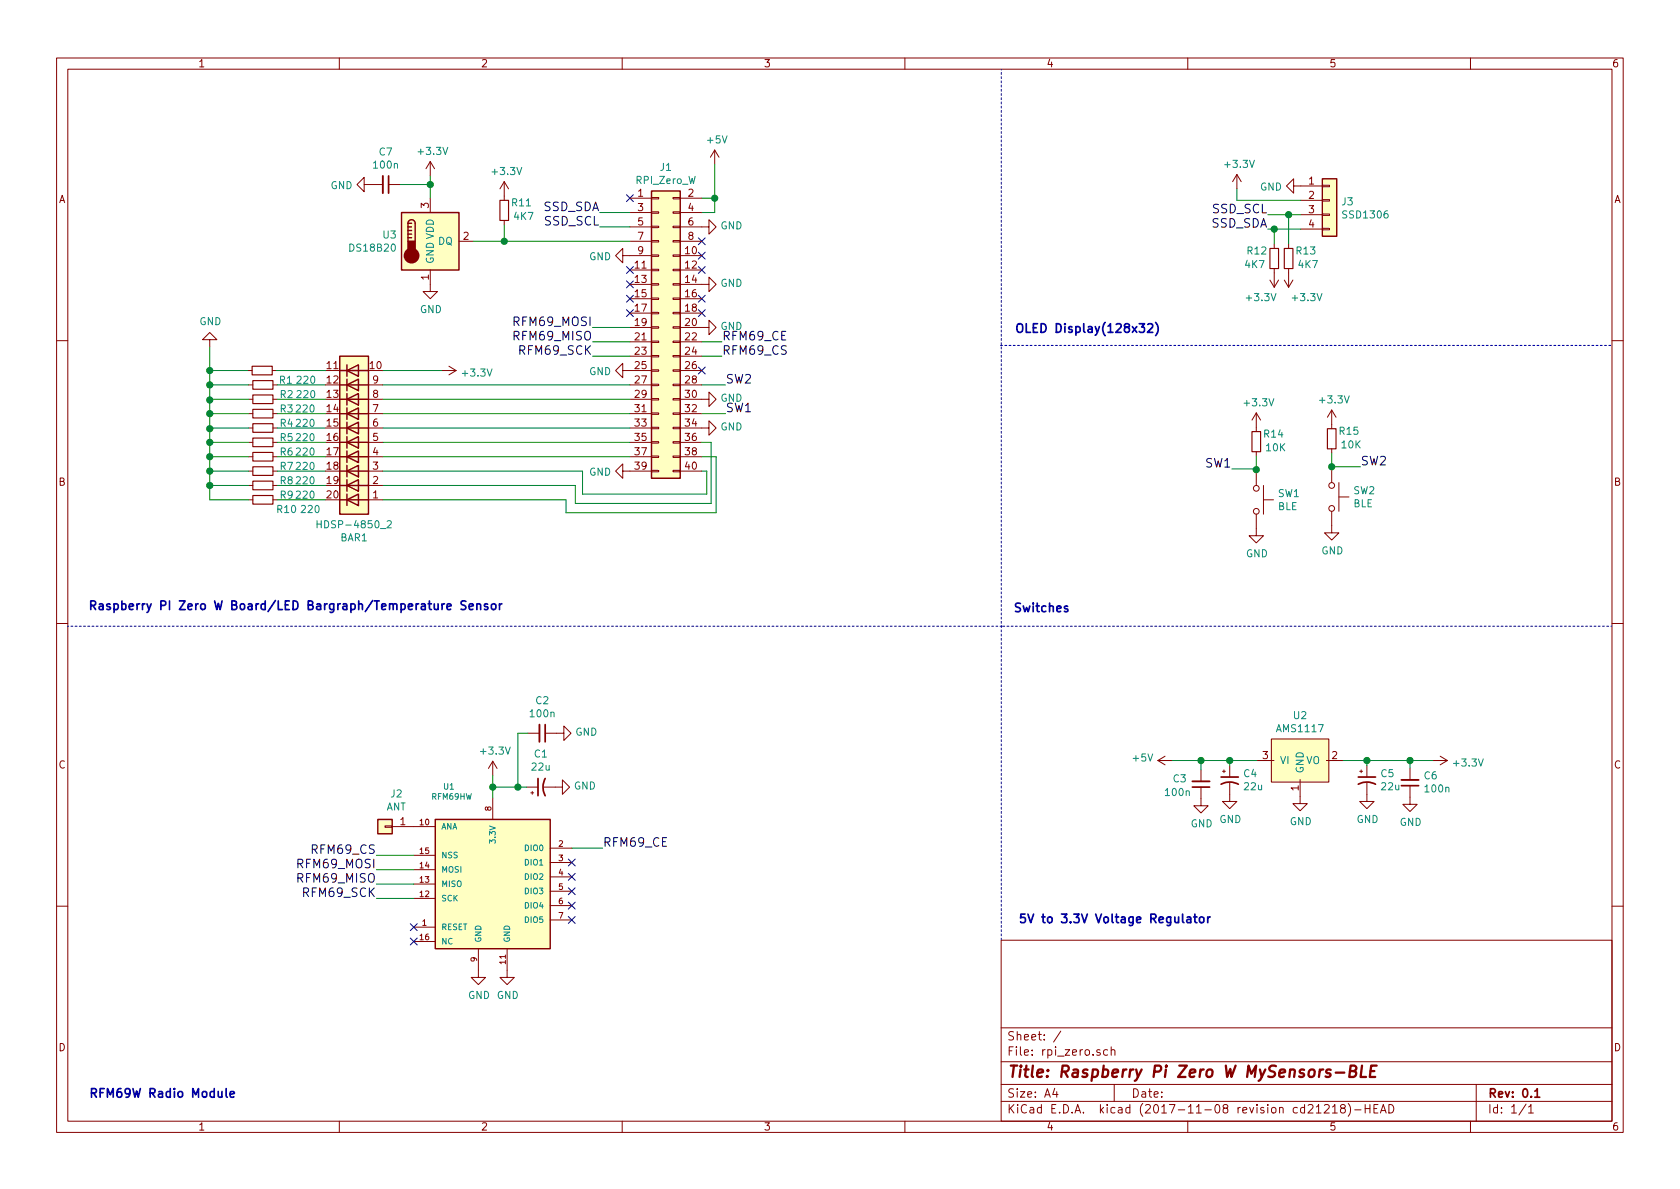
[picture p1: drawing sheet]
EESchema Schematic File Version 4
EELAYER 26 0
EELAYER END
$Descr A4 11693 8268
encoding utf-8
Sheet 1 1
Title "Raspberry Pi Zero W MySensors-BLE"
Date ""
Rev "0.1"
Comp ""
Comment1 ""
Comment2 ""
Comment3 ""
Comment4 ""
$EndDescr
$Comp
L rpi_zero-archive:RFM69HW U1
U 1 1
P 3430 5895
F 0 "U1" H 3125 6325 40  0000 C CNN
F 1 "RFM69HW" H 3145 6255 40  0000 C CNN
F 2 "mysensors_radios:RFM69HW_SMD_Handsoldering" H 3430 5895 30  0001 C CIN
F 3 "" H 3430 5895 60  0000 C CNN
	1    3430 5895
	1    0    0    -1  
$EndComp
$Comp
L rpi_zero-archive:+5V #PWR019
U 1 1
P 4975 1135
F 0 "#PWR019" H 4975 985 50  0001 C CNN
F 1 "+5V" H 4990 1308 50  0000 C CNN
F 2 "" H 4975 1135 50  0001 C CNN
F 3 "" H 4975 1135 50  0001 C CNN
	1    4975 1135
	1    0    0    -1  
$EndComp
Text Label 5025 2370 0    60   ~ 0
RFM69_CE
Text Label 4195 5895 0    60   ~ 0
RFM69_CE
Text Label 2620 5945 2    60   ~ 0
RFM69_CS
Text Label 5025 2470 0    60   ~ 0
RFM69_CS
Text Label 4125 2270 2    60   ~ 0
RFM69_MOSI
Text Label 4125 2370 2    60   ~ 0
RFM69_MISO
Text Label 4125 2470 2    60   ~ 0
RFM69_SCK
Text Label 2620 6045 2    60   ~ 0
RFM69_MOSI
Text Label 2620 6145 2    60   ~ 0
RFM69_MISO
Text Label 2620 6245 2    60   ~ 0
RFM69_SCK
$Comp
L rpi_zero-archive:GND #PWR01
U 1 1
P 3330 6745
F 0 "#PWR01" H 3330 6495 50  0001 C CNN
F 1 "GND" H 3335 6572 50  0000 C CNN
F 2 "" H 3330 6745 50  0001 C CNN
F 3 "" H 3330 6745 50  0001 C CNN
	1    3330 6745
	1    0    0    -1  
$EndComp
$Comp
L rpi_zero-archive:GND #PWR03
U 1 1
P 3530 6745
F 0 "#PWR03" H 3530 6495 50  0001 C CNN
F 1 "GND" H 3535 6572 50  0000 C CNN
F 2 "" H 3530 6745 50  0001 C CNN
F 3 "" H 3530 6745 50  0001 C CNN
	1    3530 6745
	1    0    0    -1  
$EndComp
$Comp
L rpi_zero-archive:Conn_01x01 J2
U 1 1
P 2680 5745
F 0 "J2" H 2600 5520 50  0000 C CNN
F 1 "ANT" H 2600 5611 50  0000 C CNN
F 2 "Pin_Headers:Pin_Header_Straight_1x01_Pitch2.00mm" H 2680 5745 50  0001 C CNN
F 3 "" H 2680 5745 50  0001 C CNN
	1    2680 5745
	-1   0    0    1   
$EndComp
NoConn ~ 3980 5995
NoConn ~ 3980 6095
NoConn ~ 3980 6195
NoConn ~ 3980 6295
NoConn ~ 2880 6445
NoConn ~ 2880 6545
$Comp
L rpi_zero-archive:AMS1117 U2
U 1 1
P 9150 5285
F 0 "U2" H 9050 5600 50  0000 C CNN
F 1 "AMS1117" H 9050 5509 50  0000 C CNN
F 2 "TO_SOT_Packages_SMD:SOT-223" H 9050 5516 60  0001 C CNN
F 3 "" H 9050 5335 60  0000 C CNN
	1    9150 5285
	1    0    0    -1  
$EndComp
$Comp
L rpi_zero-archive:CP1_Small C4
U 1 1
P 8560 5420
F 0 "C4" H 8651 5466 50  0000 L CNN
F 1 "22u" H 8651 5375 50  0000 L CNN
F 2 "Capacitors_Tantalum_SMD:CP_Tantalum_Case-B_EIA-3528-21_Hand" H 8560 5420 50  0001 C CNN
F 3 "" H 8560 5420 50  0001 C CNN
	1    8560 5420
	1    0    0    -1  
$EndComp
$Comp
L rpi_zero-archive:CP1_Small C5
U 1 1
P 9515 5420
F 0 "C5" H 9606 5466 50  0000 L CNN
F 1 "22u" H 9606 5375 50  0000 L CNN
F 2 "Capacitors_Tantalum_SMD:CP_Tantalum_Case-B_EIA-3528-21_Hand" H 9515 5420 50  0001 C CNN
F 3 "" H 9515 5420 50  0001 C CNN
	1    9515 5420
	1    0    0    -1  
$EndComp
$Comp
L rpi_zero-archive:GND #PWR08
U 1 1
P 8560 5520
F 0 "#PWR08" H 8560 5270 50  0001 C CNN
F 1 "GND" H 8565 5347 50  0000 C CNN
F 2 "" H 8560 5520 50  0001 C CNN
F 3 "" H 8560 5520 50  0001 C CNN
	1    8560 5520
	1    0    0    -1  
$EndComp
$Comp
L rpi_zero-archive:GND #PWR012
U 1 1
P 9050 5535
F 0 "#PWR012" H 9050 5285 50  0001 C CNN
F 1 "GND" H 9055 5362 50  0000 C CNN
F 2 "" H 9050 5535 50  0001 C CNN
F 3 "" H 9050 5535 50  0001 C CNN
	1    9050 5535
	1    0    0    -1  
$EndComp
$Comp
L rpi_zero-archive:GND #PWR018
U 1 1
P 9515 5520
F 0 "#PWR018" H 9515 5270 50  0001 C CNN
F 1 "GND" H 9520 5347 50  0000 C CNN
F 2 "" H 9515 5520 50  0001 C CNN
F 3 "" H 9515 5520 50  0001 C CNN
	1    9515 5520
	1    0    0    -1  
$EndComp
$Comp
L rpi_zero-archive:+5V #PWR06
U 1 1
P 8160 5285
F 0 "#PWR06" H 8160 5135 50  0001 C CNN
F 1 "+5V" V 8175 5413 50  0000 L CNN
F 2 "" H 8160 5285 50  0001 C CNN
F 3 "" H 8160 5285 50  0001 C CNN
	1    8160 5285
	0    -1   -1   0   
$EndComp
$Comp
L rpi_zero-archive:+3.3V #PWR021
U 1 1
P 9975 5285
F 0 "#PWR021" H 9975 5135 50  0001 C CNN
F 1 "+3.3V" V 9990 5413 50  0000 L CNN
F 2 "" H 9975 5285 50  0001 C CNN
F 3 "" H 9975 5285 50  0001 C CNN
	1    9975 5285
	0    1    1    0   
$EndComp
$Comp
L rpi_zero-archive:+3.3V #PWR02
U 1 1
P 3430 5390
F 0 "#PWR02" H 3430 5240 50  0001 C CNN
F 1 "+3.3V" H 3445 5563 50  0000 C CNN
F 2 "" H 3430 5390 50  0001 C CNN
F 3 "" H 3430 5390 50  0001 C CNN
	1    3430 5390
	1    0    0    -1  
$EndComp
$Comp
L rpi_zero-archive:CP1_Small C1
U 1 1
P 3765 5470
F 0 "C1" V 3993 5470 50  0000 C CNN
F 1 "22u" V 3902 5470 50  0000 C CNN
F 2 "Capacitors_Tantalum_SMD:CP_Tantalum_Case-B_EIA-3528-21_Hand" H 3765 5470 50  0001 C CNN
F 3 "" H 3765 5470 50  0001 C CNN
	1    3765 5470
	0    -1   -1   0   
$EndComp
$Comp
L rpi_zero-archive:GND #PWR04
U 1 1
P 3865 5470
F 0 "#PWR04" H 3865 5220 50  0001 C CNN
F 1 "GND" V 3870 5342 50  0000 R CNN
F 2 "" H 3865 5470 50  0001 C CNN
F 3 "" H 3865 5470 50  0001 C CNN
	1    3865 5470
	0    -1   -1   0   
$EndComp
$Comp
L rpi_zero-archive:GND #PWR09
U 1 1
P 4385 1770
F 0 "#PWR09" H 4385 1520 50  0001 C CNN
F 1 "GND" V 4390 1642 50  0000 R CNN
F 2 "" H 4385 1770 50  0001 C CNN
F 3 "" H 4385 1770 50  0001 C CNN
	1    4385 1770
	0    1    1    0   
$EndComp
$Comp
L rpi_zero-archive:GND #PWR010
U 1 1
P 4385 2570
F 0 "#PWR010" H 4385 2320 50  0001 C CNN
F 1 "GND" V 4390 2442 50  0000 R CNN
F 2 "" H 4385 2570 50  0001 C CNN
F 3 "" H 4385 2570 50  0001 C CNN
	1    4385 2570
	0    1    1    0   
$EndComp
$Comp
L rpi_zero-archive:GND #PWR011
U 1 1
P 4385 3270
F 0 "#PWR011" H 4385 3020 50  0001 C CNN
F 1 "GND" V 4390 3142 50  0000 R CNN
F 2 "" H 4385 3270 50  0001 C CNN
F 3 "" H 4385 3270 50  0001 C CNN
	1    4385 3270
	0    1    1    0   
$EndComp
$Comp
L rpi_zero-archive:GND #PWR017
U 1 1
P 4885 2970
F 0 "#PWR017" H 4885 2720 50  0001 C CNN
F 1 "GND" V 4890 2842 50  0000 R CNN
F 2 "" H 4885 2970 50  0001 C CNN
F 3 "" H 4885 2970 50  0001 C CNN
	1    4885 2970
	0    -1   -1   0   
$EndComp
$Comp
L rpi_zero-archive:GND #PWR016
U 1 1
P 4885 2770
F 0 "#PWR016" H 4885 2520 50  0001 C CNN
F 1 "GND" V 4890 2642 50  0000 R CNN
F 2 "" H 4885 2770 50  0001 C CNN
F 3 "" H 4885 2770 50  0001 C CNN
	1    4885 2770
	0    -1   -1   0   
$EndComp
$Comp
L rpi_zero-archive:GND #PWR015
U 1 1
P 4885 2270
F 0 "#PWR015" H 4885 2020 50  0001 C CNN
F 1 "GND" V 4890 2142 50  0000 R CNN
F 2 "" H 4885 2270 50  0001 C CNN
F 3 "" H 4885 2270 50  0001 C CNN
	1    4885 2270
	0    -1   -1   0   
$EndComp
$Comp
L rpi_zero-archive:GND #PWR014
U 1 1
P 4885 1970
F 0 "#PWR014" H 4885 1720 50  0001 C CNN
F 1 "GND" V 4890 1842 50  0000 R CNN
F 2 "" H 4885 1970 50  0001 C CNN
F 3 "" H 4885 1970 50  0001 C CNN
	1    4885 1970
	0    -1   -1   0   
$EndComp
$Comp
L rpi_zero-archive:GND #PWR013
U 1 1
P 4885 1570
F 0 "#PWR013" H 4885 1320 50  0001 C CNN
F 1 "GND" V 4890 1442 50  0000 R CNN
F 2 "" H 4885 1570 50  0001 C CNN
F 3 "" H 4885 1570 50  0001 C CNN
	1    4885 1570
	0    -1   -1   0   
$EndComp
NoConn ~ 4385 1370
NoConn ~ 4385 1970
NoConn ~ 4385 2170
NoConn ~ 4885 2570
NoConn ~ 4885 2170
NoConn ~ 4885 2070
NoConn ~ 4885 1870
NoConn ~ 4885 1770
NoConn ~ 4885 1670
$Comp
L rpi_zero-archive:C_Small C2
U 1 1
P 3775 5095
F 0 "C2" V 3546 5095 50  0000 C CNN
F 1 "100n" V 3637 5095 50  0000 C CNN
F 2 "Capacitors_SMD:C_0805_HandSoldering" H 3775 5095 50  0001 C CNN
F 3 "" H 3775 5095 50  0001 C CNN
	1    3775 5095
	0    1    1    0   
$EndComp
$Comp
L rpi_zero-archive:GND #PWR05
U 1 1
P 3875 5095
F 0 "#PWR05" H 3875 4845 50  0001 C CNN
F 1 "GND" V 3880 4967 50  0000 R CNN
F 2 "" H 3875 5095 50  0001 C CNN
F 3 "" H 3875 5095 50  0001 C CNN
	1    3875 5095
	0    -1   -1   0   
$EndComp
$Comp
L rpi_zero-archive:C_Small C6
U 1 1
P 9815 5440
F 0 "C6" H 9723 5394 50  0000 R CNN
F 1 "100n" H 9723 5485 50  0000 R CNN
F 2 "Capacitors_SMD:C_0805_HandSoldering" H 9815 5440 50  0001 C CNN
F 3 "" H 9815 5440 50  0001 C CNN
	1    9815 5440
	-1   0    0    1   
$EndComp
$Comp
L rpi_zero-archive:C_Small C3
U 1 1
P 8360 5450
F 0 "C3" H 8560 5415 50  0000 R CNN
F 1 "100n" H 8620 5510 50  0000 R CNN
F 2 "Capacitors_SMD:C_0805_HandSoldering" H 8360 5450 50  0001 C CNN
F 3 "" H 8360 5450 50  0001 C CNN
	1    8360 5450
	-1   0    0    1   
$EndComp
$Comp
L rpi_zero-archive:GND #PWR07
U 1 1
P 8360 5550
F 0 "#PWR07" H 8360 5300 50  0001 C CNN
F 1 "GND" H 8365 5377 50  0000 C CNN
F 2 "" H 8360 5550 50  0001 C CNN
F 3 "" H 8360 5550 50  0001 C CNN
	1    8360 5550
	1    0    0    -1  
$EndComp
$Comp
L rpi_zero-archive:GND #PWR020
U 1 1
P 9815 5540
F 0 "#PWR020" H 9815 5290 50  0001 C CNN
F 1 "GND" H 9820 5367 50  0000 C CNN
F 2 "" H 9815 5540 50  0001 C CNN
F 3 "" H 9815 5540 50  0001 C CNN
	1    9815 5540
	1    0    0    -1  
$EndComp
$Comp
L rpi_zero-archive:HDSP-4850_2 BAR1
U 1 1
P 2465 3070
F 0 "BAR1" H 2465 3737 50  0000 C CNN
F 1 "HDSP-4850_2" H 2465 3646 50  0000 C CNN
F 2 "Displays:HDSP-4850" H 2465 2270 50  0001 C CNN
F 3 "" H 465 3270 50  0001 C CNN
	1    2465 3070
	-1   0    0    1   
$EndComp
$Comp
L rpi_zero-archive:R_Small R10
U 1 1
P 1830 3470
F 0 "R10" V 1895 3635 50  0000 C CNN
F 1 "220" V 1895 3800 50  0000 C CNN
F 2 "Resistors_SMD:R_0603_HandSoldering" H 1830 3470 50  0001 C CNN
F 3 "" H 1830 3470 50  0001 C CNN
	1    1830 3470
	0    1    1    0   
$EndComp
$Comp
L rpi_zero-archive:R_Small R9
U 1 1
P 1830 3370
F 0 "R9" V 1895 3535 50  0000 C CNN
F 1 "220" V 1895 3665 50  0000 C CNN
F 2 "Resistors_SMD:R_0603_HandSoldering" H 1830 3370 50  0001 C CNN
F 3 "" H 1830 3370 50  0001 C CNN
	1    1830 3370
	0    1    1    0   
$EndComp
$Comp
L rpi_zero-archive:R_Small R8
U 1 1
P 1830 3270
F 0 "R8" V 1895 3435 50  0000 C CNN
F 1 "220" V 1895 3565 50  0000 C CNN
F 2 "Resistors_SMD:R_0603_HandSoldering" H 1830 3270 50  0001 C CNN
F 3 "" H 1830 3270 50  0001 C CNN
	1    1830 3270
	0    1    1    0   
$EndComp
$Comp
L rpi_zero-archive:R_Small R7
U 1 1
P 1830 3170
F 0 "R7" V 1895 3335 50  0000 C CNN
F 1 "220" V 1895 3465 50  0000 C CNN
F 2 "Resistors_SMD:R_0603_HandSoldering" H 1830 3170 50  0001 C CNN
F 3 "" H 1830 3170 50  0001 C CNN
	1    1830 3170
	0    1    1    0   
$EndComp
$Comp
L rpi_zero-archive:R_Small R6
U 1 1
P 1830 3070
F 0 "R6" V 1895 3235 50  0000 C CNN
F 1 "220" V 1895 3365 50  0000 C CNN
F 2 "Resistors_SMD:R_0603_HandSoldering" H 1830 3070 50  0001 C CNN
F 3 "" H 1830 3070 50  0001 C CNN
	1    1830 3070
	0    1    1    0   
$EndComp
$Comp
L rpi_zero-archive:R_Small R5
U 1 1
P 1830 2970
F 0 "R5" V 1895 3135 50  0000 C CNN
F 1 "220" V 1895 3265 50  0000 C CNN
F 2 "Resistors_SMD:R_0603_HandSoldering" H 1830 2970 50  0001 C CNN
F 3 "" H 1830 2970 50  0001 C CNN
	1    1830 2970
	0    1    1    0   
$EndComp
$Comp
L rpi_zero-archive:R_Small R4
U 1 1
P 1830 2870
F 0 "R4" V 1895 3035 50  0000 C CNN
F 1 "220" V 1895 3165 50  0000 C CNN
F 2 "Resistors_SMD:R_0603_HandSoldering" H 1830 2870 50  0001 C CNN
F 3 "" H 1830 2870 50  0001 C CNN
	1    1830 2870
	0    1    1    0   
$EndComp
$Comp
L rpi_zero-archive:R_Small R3
U 1 1
P 1830 2770
F 0 "R3" V 1895 2935 50  0000 C CNN
F 1 "220" V 1895 3065 50  0000 C CNN
F 2 "Resistors_SMD:R_0603_HandSoldering" H 1830 2770 50  0001 C CNN
F 3 "" H 1830 2770 50  0001 C CNN
	1    1830 2770
	0    1    1    0   
$EndComp
$Comp
L rpi_zero-archive:R_Small R2
U 1 1
P 1830 2670
F 0 "R2" V 1895 2835 50  0000 C CNN
F 1 "220" V 1895 2970 50  0000 C CNN
F 2 "Resistors_SMD:R_0603_HandSoldering" H 1830 2670 50  0001 C CNN
F 3 "" H 1830 2670 50  0001 C CNN
	1    1830 2670
	0    1    1    0   
$EndComp
$Comp
L rpi_zero-archive:R_Small R1
U 1 1
P 1825 2570
F 0 "R1" V 1890 2735 50  0000 C CNN
F 1 "220" V 1890 2875 50  0000 C CNN
F 2 "Resistors_SMD:R_0603_HandSoldering" H 1825 2570 50  0001 C CNN
F 3 "" H 1825 2570 50  0001 C CNN
	1    1825 2570
	0    1    1    0   
$EndComp
$Comp
L rpi_zero-archive:Conn_02x20_Odd_Even J1
U 1 1
P 4585 2270
F 0 "J1" H 4635 3387 50  0000 C CNN
F 1 "RPI_Zero_W" H 4635 3296 50  0000 C CNN
F 2 "Pin_Headers:Pin_Header_Straight_2x20_Pitch2.54mm" H 4585 2270 50  0001 C CNN
F 3 "" H 4585 2270 50  0001 C CNN
	1    4585 2270
	1    0    0    -1  
$EndComp
$Comp
L rpi_zero-archive:+3.3V #PWR023
U 1 1
P 3075 2570
F 0 "#PWR023" H 3075 2420 50  0001 C CNN
F 1 "+3.3V" V 3090 2698 50  0000 L CNN
F 2 "" H 3075 2570 50  0001 C CNN
F 3 "" H 3075 2570 50  0001 C CNN
	1    3075 2570
	0    1    1    0   
$EndComp
$Comp
L rpi_zero-archive:GND #PWR022
U 1 1
P 1460 2405
F 0 "#PWR022" H 1460 2155 50  0001 C CNN
F 1 "GND" H 1465 2232 50  0000 C CNN
F 2 "" H 1460 2405 50  0001 C CNN
F 3 "" H 1460 2405 50  0001 C CNN
	1    1460 2405
	1    0    0    1   
$EndComp
NoConn ~ 4385 1870
NoConn ~ 4385 2070
$Comp
L rpi_zero-archive:DS18B20 U3
U 1 1
P 2995 1670
F 0 "U3" H 2765 1716 50  0000 R CNN
F 1 "DS18B20" H 2765 1625 50  0000 R CNN
F 2 "TO_SOT_Packages_THT:TO-92_Inline_Narrow_Oval" H 1995 1420 50  0001 C CNN
F 3 "" H 2845 1920 50  0001 C CNN
	1    2995 1670
	1    0    0    -1  
$EndComp
$Comp
L rpi_zero-archive:R_Small R11
U 1 1
P 3510 1455
F 0 "R11" H 3630 1510 50  0000 C CNN
F 1 "4K7" H 3645 1415 50  0000 C CNN
F 2 "Resistors_SMD:R_0603_HandSoldering" H 3510 1455 50  0001 C CNN
F 3 "" H 3510 1455 50  0001 C CNN
	1    3510 1455
	1    0    0    -1  
$EndComp
$Comp
L rpi_zero-archive:GND #PWR026
U 1 1
P 2995 1970
F 0 "#PWR026" H 2995 1720 50  0001 C CNN
F 1 "GND" H 3000 1797 50  0000 C CNN
F 2 "" H 2995 1970 50  0001 C CNN
F 3 "" H 2995 1970 50  0001 C CNN
	1    2995 1970
	1    0    0    -1  
$EndComp
$Comp
L rpi_zero-archive:+3.3V #PWR025
U 1 1
P 2995 1215
F 0 "#PWR025" H 2995 1065 50  0001 C CNN
F 1 "+3.3V" H 3010 1388 50  0000 C CNN
F 2 "" H 2995 1215 50  0001 C CNN
F 3 "" H 2995 1215 50  0001 C CNN
	1    2995 1215
	1    0    0    -1  
$EndComp
$Comp
L rpi_zero-archive:C_Small C7
U 1 1
P 2685 1275
F 0 "C7" V 2456 1275 50  0000 C CNN
F 1 "100n" V 2547 1275 50  0000 C CNN
F 2 "Capacitors_SMD:C_0805_HandSoldering" H 2685 1275 50  0001 C CNN
F 3 "" H 2685 1275 50  0001 C CNN
	1    2685 1275
	0    1    1    0   
$EndComp
$Comp
L rpi_zero-archive:GND #PWR024
U 1 1
P 2585 1275
F 0 "#PWR024" H 2585 1025 50  0001 C CNN
F 1 "GND" V 2590 1147 50  0000 R CNN
F 2 "" H 2585 1275 50  0001 C CNN
F 3 "" H 2585 1275 50  0001 C CNN
	1    2585 1275
	0    1    1    0   
$EndComp
$Comp
L rpi_zero-archive:+3.3V #PWR027
U 1 1
P 3510 1355
F 0 "#PWR027" H 3510 1205 50  0001 C CNN
F 1 "+3.3V" H 3525 1528 50  0000 C CNN
F 2 "" H 3510 1355 50  0001 C CNN
F 3 "" H 3510 1355 50  0001 C CNN
	1    3510 1355
	1    0    0    -1  
$EndComp
$Comp
L rpi_zero-archive:Conn_01x04 J3
U 1 1
P 9255 1385
F 0 "J3" H 9334 1377 50  0000 L CNN
F 1 "SSD1306" H 9334 1286 50  0000 L CNN
F 2 "Pin_Headers:Pin_Header_Straight_1x04_Pitch2.54mm" H 9255 1385 50  0001 C CNN
F 3 "" H 9255 1385 50  0001 C CNN
	1    9255 1385
	1    0    0    -1  
$EndComp
$Comp
L rpi_zero-archive:GND #PWR028
U 1 1
P 9055 1285
F 0 "#PWR028" H 9055 1035 50  0001 C CNN
F 1 "GND" V 9060 1157 50  0000 R CNN
F 2 "" H 9055 1285 50  0001 C CNN
F 3 "" H 9055 1285 50  0001 C CNN
	1    9055 1285
	0    1    1    0   
$EndComp
$Comp
L rpi_zero-archive:+3.3V #PWR029
U 1 1
P 8610 1305
F 0 "#PWR029" H 8610 1155 50  0001 C CNN
F 1 "+3.3V" H 8625 1478 50  0000 C CNN
F 2 "" H 8610 1305 50  0001 C CNN
F 3 "" H 8610 1305 50  0001 C CNN
	1    8610 1305
	1    0    0    -1  
$EndComp
Text Label 8825 1485 2    60   ~ 0
SSD_SCL
Text Label 8825 1585 2    60   ~ 0
SSD_SDA
Text Label 4175 1470 2    60   ~ 0
SSD_SDA
Text Label 4175 1570 2    60   ~ 0
SSD_SCL
$Comp
L rpi_zero-archive:R_Small R13
U 1 1
P 8970 1790
F 0 "R13" H 9090 1845 50  0000 C CNN
F 1 "4K7" H 9105 1750 50  0000 C CNN
F 2 "Resistors_SMD:R_0603_HandSoldering" H 8970 1790 50  0001 C CNN
F 3 "" H 8970 1790 50  0001 C CNN
	1    8970 1790
	1    0    0    -1  
$EndComp
$Comp
L rpi_zero-archive:R_Small R12
U 1 1
P 8870 1790
F 0 "R12" H 8990 1845 50  0000 C CNN
F 1 "4K7" H 9005 1750 50  0000 C CNN
F 2 "Resistors_SMD:R_0603_HandSoldering" H 8870 1790 50  0001 C CNN
F 3 "" H 8870 1790 50  0001 C CNN
	1    8870 1790
	-1   0    0    -1  
$EndComp
$Comp
L rpi_zero-archive:+3.3V #PWR030
U 1 1
P 8870 1890
F 0 "#PWR030" H 8870 1740 50  0001 C CNN
F 1 "+3.3V" H 8965 2065 50  0000 C CNN
F 2 "" H 8870 1890 50  0001 C CNN
F 3 "" H 8870 1890 50  0001 C CNN
	1    8870 1890
	-1   0    0    1   
$EndComp
$Comp
L rpi_zero-archive:+3.3V #PWR031
U 1 1
P 8970 1890
F 0 "#PWR031" H 8970 1740 50  0001 C CNN
F 1 "+3.3V" H 8845 2065 50  0000 C CNN
F 2 "" H 8970 1890 50  0001 C CNN
F 3 "" H 8970 1890 50  0001 C CNN
	1    8970 1890
	-1   0    0    1   
$EndComp
NoConn ~ 3980 6395
Wire Wire Line
	4975 1470 4885 1470
Wire Wire Line
	4975 1135 4975 1370
Wire Wire Line
	4975 1370 4885 1370
Connection ~ 4975 1370
Wire Wire Line
	4885 2370 5025 2370
Wire Wire Line
	3980 5895 4195 5895
Wire Wire Line
	2880 5945 2620 5945
Wire Wire Line
	4885 2470 5025 2470
Wire Wire Line
	4385 2270 4125 2270
Wire Wire Line
	4385 2370 4125 2370
Wire Wire Line
	4385 2470 4125 2470
Wire Wire Line
	2880 6045 2620 6045
Wire Wire Line
	2880 6145 2620 6145
Wire Wire Line
	2880 6245 2620 6245
Wire Wire Line
	8160 5285 8360 5285
Wire Wire Line
	8560 5285 8560 5320
Wire Wire Line
	9350 5285 9515 5285
Wire Wire Line
	9515 5285 9515 5320
Connection ~ 8560 5285
Connection ~ 9515 5285
Wire Wire Line
	3430 5390 3430 5470
Wire Wire Line
	3430 5470 3605 5470
Connection ~ 3430 5470
Wire Wire Line
	3605 5470 3605 5095
Wire Wire Line
	3605 5095 3675 5095
Connection ~ 3605 5470
Wire Wire Line
	9815 5340 9815 5285
Connection ~ 9815 5285
Wire Wire Line
	8360 5350 8360 5285
Connection ~ 8360 5285
Wire Wire Line
	1460 3470 1730 3470
Wire Wire Line
	1460 3370 1730 3370
Wire Wire Line
	1460 3270 1730 3270
Wire Wire Line
	1460 3170 1730 3170
Wire Wire Line
	1460 3070 1730 3070
Wire Wire Line
	1460 2970 1730 2970
Wire Wire Line
	1460 2870 1730 2870
Wire Wire Line
	1460 2770 1730 2770
Wire Wire Line
	1460 2670 1730 2670
Wire Wire Line
	1460 2570 1725 2570
Wire Wire Line
	2665 2670 4385 2670
Wire Wire Line
	4385 2770 2665 2770
Wire Wire Line
	2665 2870 4385 2870
Wire Wire Line
	4385 2970 2665 2970
Wire Wire Line
	2665 3070 4385 3070
Wire Wire Line
	4385 3170 2665 3170
Wire Wire Line
	2665 3270 4055 3270
Wire Wire Line
	4055 3270 4055 3430
Wire Wire Line
	4055 3430 4920 3430
Wire Wire Line
	4920 3430 4920 3270
Wire Wire Line
	4920 3270 4885 3270
Wire Wire Line
	4950 3070 4950 3495
Wire Wire Line
	4950 3495 4005 3495
Wire Wire Line
	4005 3495 4005 3370
Wire Wire Line
	4005 3370 2665 3370
Wire Wire Line
	2665 3470 3940 3470
Wire Wire Line
	3940 3470 3940 3560
Wire Wire Line
	3940 3560 4985 3560
Wire Wire Line
	4985 3560 4985 3170
Wire Wire Line
	2665 2570 3075 2570
Wire Wire Line
	1460 2405 1460 2570
Connection ~ 1460 2570
Connection ~ 1460 2670
Connection ~ 1460 2870
Connection ~ 1460 3070
Connection ~ 1460 3170
Connection ~ 1460 3270
Connection ~ 1460 3370
Wire Wire Line
	3295 1670 3510 1670
Wire Wire Line
	3510 1555 3510 1670
Connection ~ 3510 1670
Wire Wire Line
	2995 1215 2995 1275
Wire Wire Line
	2785 1275 2995 1275
Connection ~ 2995 1275
Wire Wire Line
	8825 1485 8970 1485
Wire Wire Line
	8825 1585 8870 1585
Wire Wire Line
	9055 1385 8610 1385
Wire Wire Line
	4385 1470 4175 1470
Wire Wire Line
	4385 1570 4175 1570
Wire Wire Line
	8610 1385 8610 1305
Wire Wire Line
	8970 1690 8970 1485
Connection ~ 8970 1485
Wire Wire Line
	8870 1690 8870 1585
Connection ~ 8870 1585
Wire Wire Line
	4950 3070 4885 3070
Wire Wire Line
	4985 3170 4885 3170
Wire Wire Line
	2265 3470 1930 3470
Wire Wire Line
	1930 3370 2265 3370
Wire Wire Line
	2265 3270 1930 3270
Wire Wire Line
	1930 3170 2265 3170
Wire Wire Line
	2265 3070 1930 3070
Wire Wire Line
	1930 2970 2265 2970
Wire Wire Line
	2265 2870 1930 2870
Wire Wire Line
	1930 2770 2265 2770
Wire Wire Line
	1930 2670 2265 2670
Wire Wire Line
	1925 2570 2265 2570
$Comp
L rpi_zero-archive:SW_Push SW1
U 1 1
P 8745 3470
F 0 "SW1" V 8699 3618 50  0000 L CNN
F 1 "BLE" V 8790 3618 50  0000 L CNN
F 2 "Buttons_Switches_SMD:SW_SPST_EVQPE1" H 8745 3670 50  0001 C CNN
F 3 "" H 8745 3670 50  0001 C CNN
	1    8745 3470
	0    1    1    0   
$EndComp
$Comp
L rpi_zero-archive:R_Small R14
U 1 1
P 8745 3065
F 0 "R14" H 8865 3120 50  0000 C CNN
F 1 "10K" H 8880 3025 50  0000 C CNN
F 2 "Resistors_SMD:R_0603_HandSoldering" H 8745 3065 50  0001 C CNN
F 3 "" H 8745 3065 50  0001 C CNN
	1    8745 3065
	1    0    0    -1  
$EndComp
$Comp
L rpi_zero-archive:+3.3V #PWR032
U 1 1
P 8745 2965
F 0 "#PWR032" H 8745 2815 50  0001 C CNN
F 1 "+3.3V" H 8760 3138 50  0000 C CNN
F 2 "" H 8745 2965 50  0001 C CNN
F 3 "" H 8745 2965 50  0001 C CNN
	1    8745 2965
	1    0    0    -1  
$EndComp
$Comp
L rpi_zero-archive:GND #PWR033
U 1 1
P 8745 3670
F 0 "#PWR033" H 8745 3420 50  0001 C CNN
F 1 "GND" H 8750 3497 50  0000 C CNN
F 2 "" H 8745 3670 50  0001 C CNN
F 3 "" H 8745 3670 50  0001 C CNN
	1    8745 3670
	1    0    0    -1  
$EndComp
$Comp
L rpi_zero-archive:R_Small R15
U 1 1
P 9270 3045
F 0 "R15" H 9390 3100 50  0000 C CNN
F 1 "10K" H 9405 3005 50  0000 C CNN
F 2 "Resistors_SMD:R_0603_HandSoldering" H 9270 3045 50  0001 C CNN
F 3 "" H 9270 3045 50  0001 C CNN
	1    9270 3045
	1    0    0    -1  
$EndComp
$Comp
L rpi_zero-archive:+3.3V #PWR034
U 1 1
P 9270 2945
F 0 "#PWR034" H 9270 2795 50  0001 C CNN
F 1 "+3.3V" H 9285 3118 50  0000 C CNN
F 2 "" H 9270 2945 50  0001 C CNN
F 3 "" H 9270 2945 50  0001 C CNN
	1    9270 2945
	1    0    0    -1  
$EndComp
$Comp
L rpi_zero-archive:GND #PWR035
U 1 1
P 9270 3650
F 0 "#PWR035" H 9270 3400 50  0001 C CNN
F 1 "GND" H 9275 3477 50  0000 C CNN
F 2 "" H 9270 3650 50  0001 C CNN
F 3 "" H 9270 3650 50  0001 C CNN
	1    9270 3650
	1    0    0    -1  
$EndComp
Wire Wire Line
	9270 3145 9270 3240
Wire Wire Line
	9270 3235 9270 3240
$Comp
L rpi_zero-archive:SW_Push SW2
U 1 1
P 9270 3450
F 0 "SW2" V 9224 3598 50  0000 L CNN
F 1 "BLE" V 9315 3598 50  0000 L CNN
F 2 "Buttons_Switches_SMD:SW_SPST_EVQPE1" H 9270 3650 50  0001 C CNN
F 3 "" H 9270 3650 50  0001 C CNN
	1    9270 3450
	0    1    1    0   
$EndComp
Connection ~ 9270 3240
Wire Wire Line
	8575 3255 8745 3255
Wire Wire Line
	9270 3240 9470 3240
Text Label 8575 3255 2    60   ~ 0
SW1
Wire Wire Line
	4885 2870 5050 2870
Wire Wire Line
	4885 2670 5050 2670
Text Label 5050 2670 0    60   ~ 0
SW2
Text Label 5050 2870 0    60   ~ 0
SW1
Text Label 9470 3240 0    60   ~ 0
SW2
Wire Notes Line
	6970 6535 6970 475 
Wire Notes Line
	6965 2395 11220 2395
Wire Notes Line
	6980 4350 11220 4350
Text Notes 7060 2320 0    60   ~ 12
OLED Display(128x32)
Text Notes 7050 4265 0    60   ~ 12
Switches
Text Notes 7085 6430 0    60   ~ 12
5V to 3.3V Voltage Regulator
Wire Notes Line
	6975 4350 470  4350
Text Notes 610  4250 0    60   ~ 12
Raspberry PI Zero W Board/LED Bargraph/Temperature Sensor
Text Notes 615  7645 0    60   ~ 12
RFM69W Radio Module
Wire Wire Line
	4975 1370 4975 1470
Wire Wire Line
	8560 5285 8750 5285
Wire Wire Line
	9515 5285 9815 5285
Wire Wire Line
	3430 5470 3430 5545
Wire Wire Line
	3605 5470 3665 5470
Wire Wire Line
	9815 5285 9975 5285
Wire Wire Line
	8360 5285 8560 5285
Wire Wire Line
	1460 2570 1460 2670
Wire Wire Line
	1460 3070 1460 3170
Wire Wire Line
	1460 3170 1460 3270
Wire Wire Line
	1460 3270 1460 3370
Wire Wire Line
	1460 3370 1460 3470
Wire Wire Line
	3510 1670 4385 1670
Wire Wire Line
	2995 1275 2995 1370
Wire Wire Line
	8970 1485 9055 1485
Wire Wire Line
	8870 1585 9055 1585
Wire Wire Line
	9270 3240 9270 3250
Wire Wire Line
	1460 2670 1460 2870
Wire Wire Line
	1460 2870 1460 3070
Wire Wire Line
	8745 3165 8745 3270
$EndSCHEMATC
